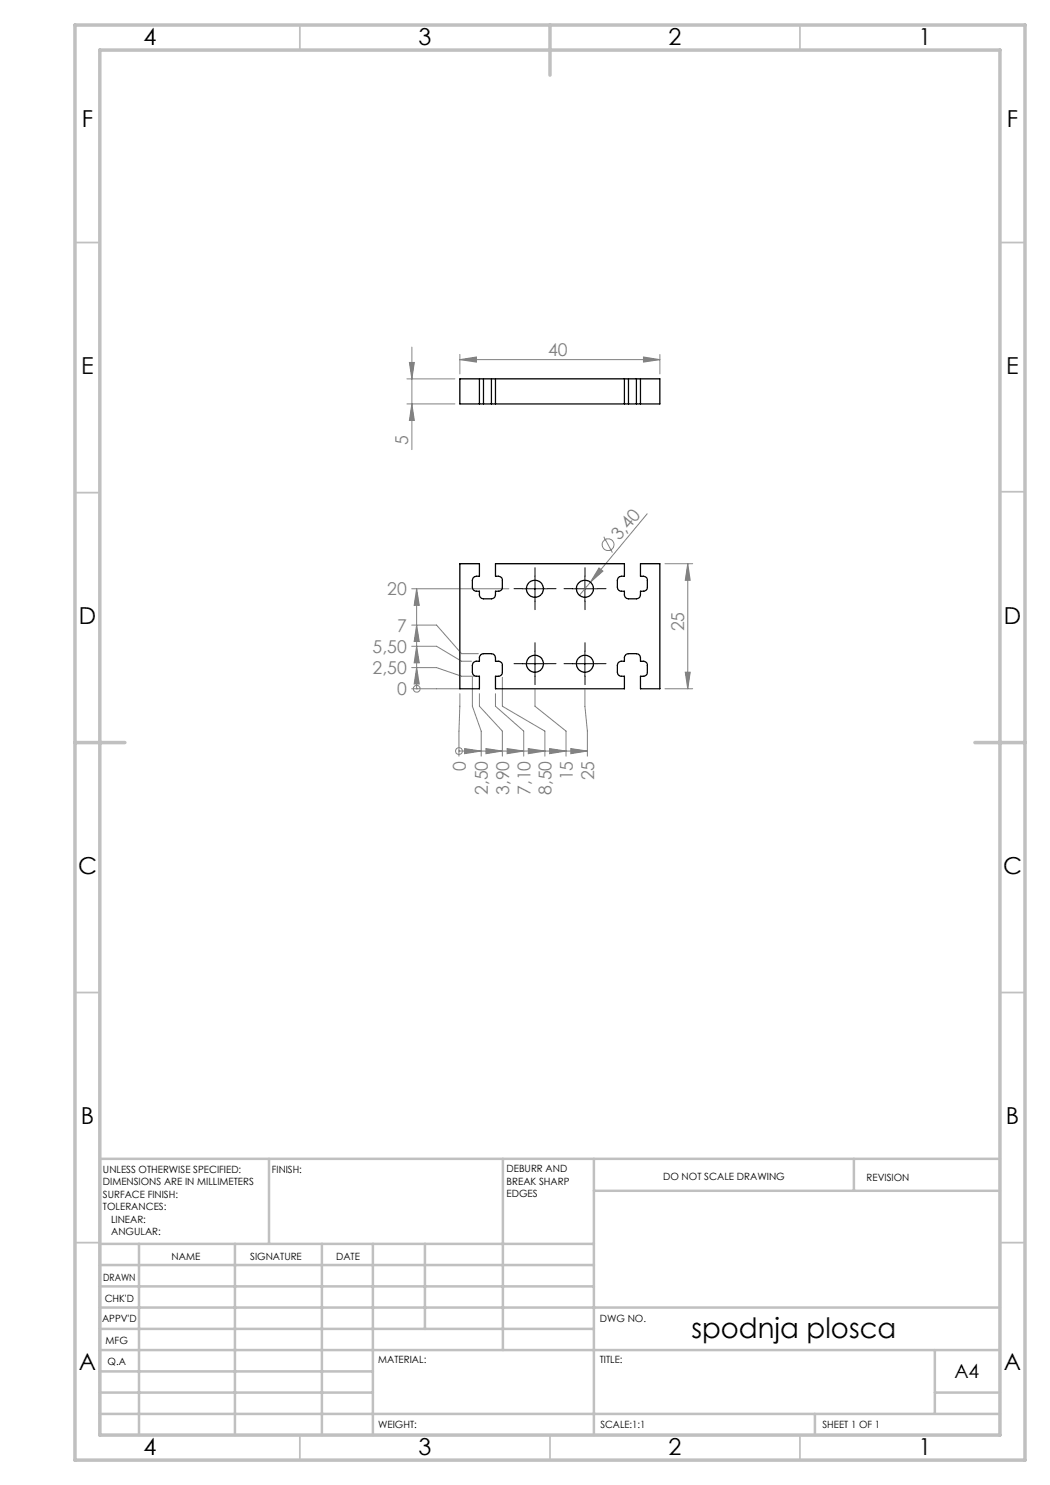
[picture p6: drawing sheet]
<svg xmlns="http://www.w3.org/2000/svg" width="210mm" height="297mm" viewBox="0 0 210 297" stroke-linecap="round" stroke-linejoin="round" font-family="sans-serif">
<g fill="none" stroke="#808080" stroke-width=".2">
<path d="M81.4 75.8h9.6M81.9 72.5h1l-.5 3.3zM82.4 69.4v20.5M92 71.9l3.3-.5v1zM92 70.9v3.9M92 71.9h40M128.7 71.4l3.3 .5-3.3 .5zM132 70.9v3.9M81.4 80.8h9.6M82.4 80.8l.5 3.3h-1zM82.3 117.8h19.5M83.3 117.8l.6 3.3h-1.1z"/>
<path d="M83.3 117.8v20M118.1 116.4l-2.2 2.7M119.8 113.6l.8 .6-2.5 2.2zM120.8 107.3l1.7 3.2M129.4 102.8l-11.3 13.6M133 112.7h5.5M137.5 112.7l.5 3.4h-.9zM137.5 112.7v25.1M82.3 137.8h9.7M82.3 133.5h5l5 1.8h2.6M82.3 129.3h5l5 3h2M82.3 125h5l5 5.7h3.4"/>
<path d="M83.3 137.8h.1M83.3 133.5l.6 3.3h-1.1zM83.3 129.3l.6 3.3h-1.1zM83.3 125l.6 3.3h-1.1zM92 138.7l-.2 12.5M94.5 135.5v5.7l1.7 5v5M95.9 138.7v2.5l4.6 5v5M99.1 138.7v2.5l5.6 5v5M100.5 135.5v5.7l8.5 5v5M107 138v3.2l6.2 5v5M117 138v3.2l.5 5v5M133 137.8h5.5"/>
<path d="M137.1 134.4h.9l-.5 3.4zM91.8 150.2h.1M91.8 150.2h25.7M92.9 149.7l3.3 .5-3.3 .5zM97.2 149.7l3.3 .5-3.3 .5zM101.4 149.7l3.3 .5-3.3 .5zM105.7 149.7l3.3 .5-3.3 .5zM109.9 149.7l3.3 .5-3.3 .5zM114.2 149.7l3.3 .5-3.3 .5z"/>
<circle cx="121.6" cy="108.9" r="1.19"/>
<circle cx="83.3" cy="137.8" r=".69"/>
<circle cx="91.8" cy="150.2" r=".68"/>
</g>
<g fill="none" stroke="#000" stroke-width=".2" stroke-dasharray="15.2 1.3 1.3 1.3">
<path d="M104.5 117.7h-1.7M107 115.2v-1.7M109.5 117.7h1.7M114.5 117.7h-1.7M117 115.2v-1.7M119.5 117.7h1.7M104.5 132.7h-1.7M107 120.2v1.7M107 130.2v-1.7M107 135.2v1.7M109.5 132.7h1.7M114.5 132.7h-1.7"/>
<path d="M117 120.2v1.7M117 130.2v-1.7M117 135.2v1.7M119.5 132.7h1.7"/>
</g>
<path d="M104.5 117.8h5M107 115.2v5.1M114.5 117.8h5M117 115.2v5.1M104.5 132.7h5M107 130.2v5.1M114.5 132.7h5M117 130.2v5.1" fill="none" stroke="#000" stroke-width=".2"/>
<g fill="none" stroke="#c0c0c0" stroke-width=".35">
<path d="M60 5v5M160 5v5M15 48.5h5M200 48.5h5M15 98.5h5M200 98.4h5M15 198.5h5M200 198.5h5M15 248.5h5M200 248.5h5M60 287v5M110 287v5"/>
<path d="M160 287v5"/>
</g>
<g fill="none" stroke="#c0c0c0" stroke-width=".5">
<path d="M53.8 231.8v17M100.6 231.8v38.2M118.8 231.8v55.2M118.8 238.2h81.2M170.8 231.8v6.4M200 231.8h-180v55.2M20 248.8h98.8M20 257.3h98.8M20 253h98.8M27.8 248.8v38.2M47 248.8v38.2M64.4 248.8v38.2"/>
<path d="M74.6 248.8v38.2M85 248.8v17M20 265.8h98.8M20 261.5h180M20 278.5h54.6M20 274.3h54.6M20 270h180M187 278.5h13M187 270v12.8M20 282.8h180M163 282.8v4.2"/>
</g>
<path d="M15 5h190v287h-190zM20 10h180v277h-180zM110 5v10M15 148.5h10M195 148.5h10" fill="none" stroke="#c0c0c0" stroke-width=".7"/>
<g fill="#808080">
<path d="M119.8 113.6l.8 .6-2.5 2.2z"/>
<path d="M83.3 133.5l.6 3.3h-1.1zM83.3 129.3l.6 3.3h-1.1zM83.3 125l.6 3.3h-1.1zM83.3 117.8l.6 3.3h-1.1z"/>
<path d="M92.9 149.7l3.3 .5-3.3 .5zM97.2 149.7l3.3 .5-3.3 .5zM101.4 149.7l3.3 .5-3.3 .5zM105.7 149.7l3.3 .5-3.3 .5zM109.9 149.7l3.3 .5-3.3 .5zM114.2 149.7l3.3 .5-3.3 .5z"/>
<path d="M92 71.9l3.3-.5v1zM128.7 71.4l3.3 .5-3.3 .5z"/>
<path d="M82.4 80.8l.5 3.3h-1zM81.9 72.5h1l-.5 3.3z"/>
<path d="M137.1 134.4h.9l-.5 3.4zM137.5 112.7l.5 3.4h-.9z"/>
</g>
<g fill="none" stroke="#000" stroke-width=".25">
<path d="M95.9 75.8h.8M95.9 75.8v5M95.9 75.8h-3.9v5h3.9M96.7 75.8h1.6M96.7 75.8v5M98.3 75.8h.8M98.3 75.8v5M99.1 75.8v5M99.1 75.8h25.8M124.9 75.8h.8M124.9 75.8v5M125.7 75.8h1.6"/>
<path d="M125.7 75.8v5M127.3 75.8h.8M127.3 75.8v5M128.1 75.8v5M128.1 75.8h3.9v5h-3.9M95.9 80.8h.8M96.7 80.8h1.6M98.3 80.8h.8M99.1 80.8h25.8M124.9 80.8h.8M125.7 80.8h1.6M127.3 80.8h.8"/>
<path d="M92 112.7h3.9v2.5h-.6a.85 .85 0 0 0-.8 .9v1.3a.85 .85 0 0 0 .8 .8h.6v.8a.85 .85 0 0 0 .8 .8h1.6a.85 .85 0 0 0 .8-.8v-.8h.6a.78 .78 0 0 0 .8-.8v-1.3a.78 .78 0 0 0-.8-.9h-.6v-2.5h25.8v2.5h-.6a.85 .85 0 0 0-.8 .9v1.3a.85 .85 0 0 0 .8 .8h.6v.8a.85 .85 0 0 0 .8 .8h1.6a.85 .85 0 0 0 .8-.8v-.8h.6a.78 .78 0 0 0 .8-.8v-1.3a.78 .78 0 0 0-.8-.9h-.6v-2.5h3.9v25.1h-3.9v-2.5h.6a.78 .78 0 0 0 .8-.9v-1.3a.78 .78 0 0 0-.8-.8h-.6v-.8a.85 .85 0 0 0-.8-.8h-1.6a.85 .85 0 0 0-.8 .8v.8h-.6a.85 .85 0 0 0-.8 .8v1.3a.85 .85 0 0 0 .8 .9h.6v2.5h-25.8v-2.5h.6a.78 .78 0 0 0 .8-.9v-1.3a.78 .78 0 0 0-.8-.8h-.6v-.8a.85 .85 0 0 0-.8-.8h-1.6a.85 .85 0 0 0-.8 .8v.8h-.6a.85 .85 0 0 0-.8 .8v1.3a.85 .85 0 0 0 .8 .9h.6v2.5h-3.9z"/>
<circle cx="107" cy="117.8" r="1.69"/>
<circle cx="117" cy="117.7" r="1.7"/>
<circle cx="107" cy="132.7" r="1.69"/>
<circle cx="117" cy="132.7" r="1.7"/>
</g>
<text font-size="5.6" x="138.3" y="267.5">spodnja plosca</text>
<g font-size="4.7">
<text x="28.7" y="9">4</text>
<text x="83.7" y="9">3</text>
<text x="133.7" y="9">2</text>
<text x="183.7" y="9">1</text>
<text x="16.4" y="25.5">F</text>
<text x="201.4" y="25.5">F</text>
<text x="16.2" y="74.7">E</text>
<text x="201.2" y="74.7">E</text>
<text x="15.8" y="124.7">D</text>
<text x="200.8" y="124.7">D</text>
<text x="15.6" y="174.7">C</text>
<text x="200.6" y="174.7">C</text>
<text x="16.2" y="224.7">B</text>
<text x="201.2" y="224.7">B</text>
<text x="15.8" y="274">A</text>
<text x="200.8" y="274">A</text>
<text x="28.7" y="291">4</text>
<text x="83.7" y="291">3</text>
<text x="133.7" y="291">2</text>
<text x="183.7" y="291">1</text>
</g>
<text font-size="3.9" x="190.9" y="275.5">A4</text>
<g font-size="3.5" fill="#808080">
<text x="109.6" y="71.1">40</text>
<text x="81.6" y="88.9" transform="rotate(-90 81.6 88.9)">5</text>
<text x="123.9" y="108.3" transform="rotate(-50 123.9 108.3)">3,40</text>
<text x="77.5" y="119.1">20</text>
<text x="74.5" y="130.6">5,50</text>
<text x="79.4" y="126.3">7</text>
<text x="136.8" y="126.3" transform="rotate(-90 136.8 126.3)">25</text>
<text x="74.5" y="134.8">2,50</text>
<text x="79.4" y="139.1">0</text>
<text x="93.1" y="154.1" transform="rotate(-90 93.1 154.1)">0</text>
<text x="97.6" y="159" transform="rotate(-90 97.6 159)">2,50</text>
<text x="101.8" y="159" transform="rotate(-90 101.8 159)">3,90</text>
<text x="106.1" y="159" transform="rotate(-90 106.1 159)">7,10</text>
<text x="110.3" y="159" transform="rotate(-90 110.3 159)">8,50</text>
<text x="114.6" y="156.1" transform="rotate(-90 114.6 156.1)">15</text>
<text x="118.8" y="156.1" transform="rotate(-90 118.8 156.1)">25</text>
</g>
<g font-size="2">
<text x="20.6" y="234.6">UNLESS OTHERWISE SPECIFIED:</text>
<text x="20.6" y="237.1">DIMENSIONS ARE IN MILLIMETERS</text>
<text x="20.6" y="239.6">SURFACE FINISH:</text>
<text x="54.4" y="234.6">FINISH:</text>
<text x="101.3" y="234.5">DEBURR AND</text>
<text x="101.3" y="237">BREAK SHARP</text>
<text x="101.3" y="239.5">EDGES</text>
<text x="132.6" y="236">DO NOT SCALE DRAWING</text>
<text x="173.3" y="236.2">REVISION</text>
<text x="20.6" y="242.1">TOLERANCES:</text>
<text x="22.2" y="244.6">LINEAR:</text>
<text x="22.2" y="247.1">ANGULAR:</text>
<text x="34.3" y="252">NAME</text>
<text x="50" y="251.9">SIGNATURE</text>
<text x="67.2" y="251.9">DATE</text>
<text x="20.6" y="256.1">DRAWN</text>
<text x="20.9" y="260.3">CHK'D</text>
<text x="20.4" y="264.4">APPV'D</text>
<text x="21.1" y="268.8">MFG</text>
<text x="120" y="264.4">DWG NO.</text>
<text x="21.5" y="273">Q.A</text>
<text x="75.6" y="272.5">MATERIAL:</text>
<text x="120" y="272.5">TITLE:</text>
<text x="75.6" y="285.5">WEIGHT:</text>
<text x="120.1" y="285.6">SCALE:1:1</text>
<text x="164.5" y="285.6">SHEET 1 OF 1</text>
</g>
</svg>
